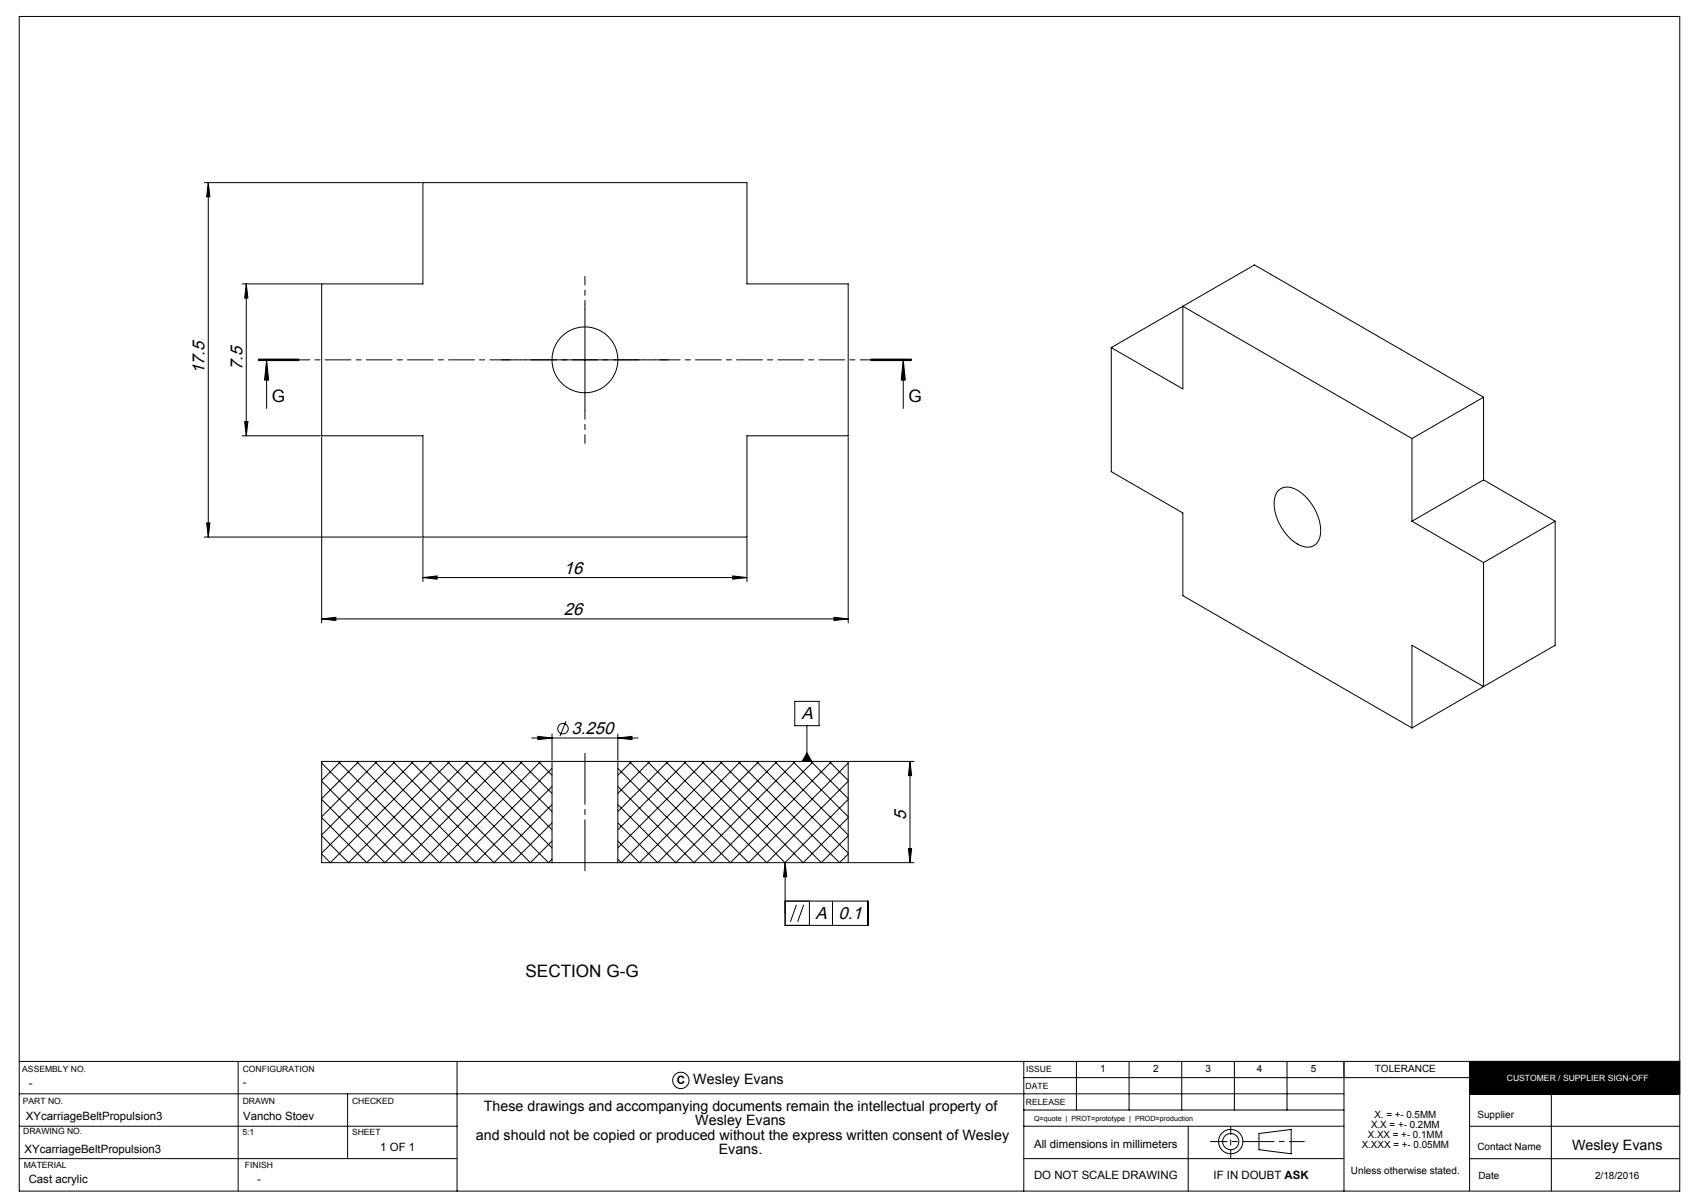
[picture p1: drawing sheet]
<svg xmlns="http://www.w3.org/2000/svg" width="420mm" height="297mm" viewBox="0 0 420 297" stroke-linecap="round" stroke-linejoin="round" font-family="sans-serif">
<g fill="none" stroke="#000" stroke-width=".25">
<path d="M4.8 4.1h410v290h-410zM50.4 45.1h53.7M51.4 45.1v87.5M51.4 45.1l.4 3.5h-.8zM59.8 70.1h19.3M60.8 70.1v37.5M60.8 70.1l.4 3.5h-.8zM79.4 70.1h25v-25h80v25h25v37.5h-25v25h-80v-25h-25zM144.4 76.3v25M292.1 75.6v20.4l-17.7-10.2M292.1 75.6l56.5 32.7M292.1 75.6l17.6-10.2 56.6 32.7"/>
<path d="M292.1 75.6l-17.7 10.2M63.8 89h10zM63.8 88.8h10M63.8 88.7h10M65.8 88.8l.5 5h-1zM65.8 88.8v12M131.9 88.8h25M215 88.8h10M215 88.7h10M215 89h10M223 88.8l.5 5h-1zM223 88.8v12"/>
<path d="M274.4 85.8v30.6l17.7 10.2v20.5l56.5 32.6M366.3 98.1v20.4M366.3 98.1l-17.7 10.2M59.8 107.6h19.3M60.4 104.1h.8l-.4 3.5zM79.4 107.9v45.9M209.4 107.9v45.9M348.6 108.3v20.4M366.3 118.5l17.7 10.2M366.3 118.5l-17.7 10.2M50.4 132.6h53.7M51 129.1h.8l-.4 3.5z"/>
<path d="M104.4 132.9v10.7M184.4 132.9v10.7M315.7 121.1a3.9 3.9 0 0 1 5.2 .3l1.8 1.6 1.7 2.4 1.1 2.4 .6 2.7a3.8 3.8 0 0 1-2.6 4.5 7.7 7.7 0 0 1-6.6-4l-1.6-3-.7-3.1a4.9 4.9 0 0 1 1.1-3.8zM348.6 128.7l17.7 10.2M366.3 138.9v30.6M384 128.7v30.6l-17.7 10.2M384 128.7l-17.7 10.2M79.4 152.8l3.5-.4v.8zM79.4 152.8h130M104.4 142.6l3.5-.4v.8zM104.4 142.6h80M180.9 142.2l3.5 .4-3.5 .4z"/>
<path d="M205.9 152.4l3.5 .4-3.5 .4zM139.7 178.1l-1.4 3.6M196.2 173.2h6v6h-6zM199.2 179.2v8.8M366.3 169.5l-17.7-10.2v20.4M366.3 169.5l-17.7 10.2M79.6 188l-.2 .2M83.5 188l25 25 25-25M84.1 188l-4.7 4.7M88 188l25 25 23.3-23.3M88.6 188l-9.2 9.2M92.5 188l25 25 18.8-18.8"/>
<path d="M93.1 188l-13.7 13.6M97 188l25 25 14.3-14.3M97.6 188l-18.2 18.1M101.5 188l25 25 9.8-9.9M102.1 188l-22.7 22.6M106 188l25 25 5.3-5.4M106.6 188l-25 25-2.2-2.2M110.4 188l25 25 .9-.9M111.1 188l-25 25-6.7-6.6M114.9 188l21.4 21.3M115.5 188l-25 25-11.1-11.1M119.4 188l16.9 16.9"/>
<path d="M120 188l-25 25-15.6-15.6M123.9 188l12.4 12.4M124.5 188l-25 25-20.1-20.1M128.4 188l7.9 7.9M129 188l-25 25-24.6-24.6M131.3 182.2h26.3M132.8 181.8l3.5 .4-3.5 .4zM132.9 188l3.4 3.4M136.3 188h16.3M136.3 181.2v6.5M136.3 188v25M136.3 188h-56.9v25h56.9"/>
<path d="M152.6 182.2l3.5-.4v.8zM152.6 181.2v6.5M152.6 188v25M152.6 188h56.8v25h-56.8M155.3 188l25 25 25-25M156 188l-3.4 3.4M159.8 188l25 25 24.6-24.6M160.4 188l-7.8 7.9M164.3 188l25 25 20.1-20.1M164.9 188l-12.3 12.4M168.8 188l25 25M169.4 188l-16.8 16.9"/>
<path d="M173.3 188l25 25 11.1-11.1M173.9 188l-21.3 21.3M177.8 188l25 25 6.6-6.6M178.4 188l-25 25-.8-.9M182.3 188l25 25 2.1-2.2M182.9 188l-25 25-5.3-5.4M186.8 188l22.6 22.6M187.4 188l-25 25-9.8-9.9M191.3 188l18.1 18.1M191.9 188l-25 25-14.3-14.3M195.8 188l13.6 13.6M196.4 188l-25 25-18.8-18.8"/>
<path d="M199.2 185.9l1.2 2.1h-2.4zM200.2 188l9.2 9.2M200.9 188l-25 25-23.3-23.3M204.7 188l4.7 4.7M209.2 188l.2 .2M209.4 197.4l-15.6 15.6M209.7 188h16M224.7 188v25M224.7 188l.4 3.5h-.8zM136.3 213h16.3M193.9 213l.4 3.5h-.8zM193.9 213v15.5h20.4v-6h-20.4"/>
<path d="M209.7 213h16M224.3 209.5h.8l-.4 3.5zM196.7 223.4l-1.5 4.2M198.4 223.4l-1.4 4.2M199.9 222.5v6M205.6 222.5v6M4.8 270h327M4.8 278h108.1M4.8 262h410M58.8 262v32.1M85.8 270v16M112.9 262v32.1"/>
<path d="M252.8 278h79M252.8 262v32.1M252.8 274h79M252.8 266h110.1M265.8 262v12M278.8 262v12M291.8 262v12M293.4 278v16.1M304.8 262v12M310.9 279.8l7.9-1v6.1l-7.9-1.1zM317.8 262v12M331.8 262v32.1"/>
<path d="M362.9 270.1h51.9M362.9 278.1h51.9M362.9 262v32.1M383.1 270.1v24M4.8 286h108.1M252.8 286h79M362.9 286.1h51.9"/>
<circle cx="144.4" cy="88.8" r="8.1"/>
<circle cx="139" cy="179.9" r="1.29"/>
<circle cx="168.1" cy="266.7" r="2.02"/>
<circle cx="303.9" cy="281.8" r="3"/>
<circle cx="303.9" cy="281.8" r="2"/>
</g>
<path d="M310.9 281.8h-12" fill="none" stroke="#000" stroke-width=".25" stroke-dasharray="15.2 1.3 1.3 1.3" stroke-dashoffset="11.2"/>
<path d="M310.9 281.8h11.1" fill="none" stroke="#000" stroke-width=".25" stroke-dasharray="15.2 1.3 1.3 1.3" stroke-dashoffset="11.6"/>
<path d="M144.4 76.3v-8.1M131.9 88.8h-8.1M156.9 88.8h8.2M144.4 101.3v8.2M303.9 278v8" fill="none" stroke="#000" stroke-width=".25" stroke-dasharray="15.2 1.3 1.3 1.3" stroke-dashoffset="13.1"/>
<path d="M362.9 262h51.9v8.4h-51.9z" fill-rule="evenodd" fill="#000"/>
<path d="M225 88.8h-161.2" fill="none" stroke="#000" stroke-width=".25" stroke-dasharray="6.3 1.3 1.3 1.3" stroke-dashoffset="3.9"/>
<path d="M144.4 215v-29" fill="none" stroke="#000" stroke-width=".25" stroke-dasharray="15.2 1.3 1.3 1.3" stroke-dashoffset="2.6"/>
<g fill="#000">
<path d="M60.8 70.1l.4 3.5h-.8zM60.4 104.1h.8l-.4 3.5zM51.4 45.1l.4 3.5h-.8zM51 129.1h.8l-.4 3.5z"/>
<path d="M223 88.8l.5 5h-1zM65.8 88.8l.5 5h-1z"/>
<path d="M104.4 142.6l3.5-.4v.8zM180.9 142.2l3.5 .4-3.5 .4z"/>
<path d="M205.9 152.4l3.5 .4-3.5 .4zM79.4 152.8l3.5-.4v.8z"/>
<path d="M152.6 182.2l3.5-.4v.8zM132.8 181.8l3.5 .4-3.5 .4z"/>
<path d="M193.9 213l.4 3.5h-.8zM199.2 185.9l1.2 2.1h-2.4z"/>
<path d="M224.3 209.5h.8l-.4 3.5zM224.7 188l.4 3.5h-.8z"/>
</g>
<g font-size="4.3">
<text x="50.5" y="92.4" transform="rotate(-90 50.5 92.4)">17.5</text>
<text x="59.9" y="91.3" transform="rotate(-90 59.9 91.3)">7.5</text>
<text x="139.3" y="141.7">16</text>
<text x="139.3" y="151.9">26</text>
<text x="197.9" y="177.5">A</text>
<text x="141.1" y="181.3">3.250</text>
<text x="223.8" y="202.3" transform="rotate(-90 223.8 202.3)">5</text>
<text x="201.3" y="226.8">A</text>
<text x="207" y="226.8">0.1</text>
</g>
<g font-size="4.2">
<text x="67.1" y="99.4">G</text>
<text x="224.3" y="99.4">G</text>
<text x="129.8" y="241.1">SECTION G-G</text>
</g>
<g font-size="3.5">
<text x="171.2" y="267.7">Wesley Evans</text>
<text x="119.4" y="274.3">These drawings and accompanying documents remain the intellectual property of</text>
<text x="117.5" y="281.4">and should not be copied or produced without the express written consent of Wesley</text>
<text x="171.7" y="277.9">Wesley Evans</text>
<text x="177.5" y="284.9">Evans.</text>
<text x="388.2" y="283.9">Wesley Evans</text>
</g>
<g font-size="2.8">
<text x="7.1" y="268.3">-</text>
<text x="60" y="268.1">-</text>
<text x="167.1" y="267.6">C</text>
<text x="6.4" y="276.5">XYcarriageBeltPropulsion3</text>
<text x="60" y="276.5">Vancho Stoev</text>
<text x="6.1" y="284.5">XYcarriageBeltPropulsion3</text>
<text x="93.9" y="284.1">1 OF 1</text>
<text x="255.3" y="283.4">All dimensions in millimeters</text>
<text x="7.1" y="292.2">Cast acrylic</text>
<text x="63.5" y="292.2">-</text>
<text x="255.3" y="291.1">DO NOT SCALE DRAWING</text>
<text x="299.6" y="291.1">IF IN DOUBT ASK</text>
</g>
<g font-size="2.5">
<text x="271.6" y="264.8">1</text>
<text x="284.7" y="264.8">2</text>
<text x="297.6" y="264.8">3</text>
<text x="310.3" y="264.8">4</text>
<text x="323.7" y="264.8">5</text>
<text x="339.5" y="264.8">TOLERANCE</text>
<text x="339.4" y="276">X. = +- 0.5MM</text>
<text x="364.8" y="276">Supplier</text>
<text x="337.7" y="280.9">X.XX = +- 0.1MM</text>
<text x="338.5" y="278.4">X.X = +- 0.2MM</text>
<text x="336.2" y="283.4">X.XXX = +- 0.05MM</text>
<text x="364.8" y="283.9">Contact Name</text>
<text x="333.6" y="290">Unless otherwise stated.</text>
<text x="365" y="291.1">Date</text>
<text x="393.8" y="291.1">2/18/2016</text>
</g>
<g font-size="2.1">
<text x="5.5" y="264.6">ASSEMBLY NO.</text>
<text x="59.9" y="264.6">CONFIGURATION</text>
<text x="253.3" y="268.8">DATE</text>
<text x="253.4" y="264.8">ISSUE</text>
<text x="5.6" y="272.5">PART NO.</text>
<text x="59.9" y="272.6">DRAWN</text>
<text x="86.9" y="272.6">CHECKED</text>
<text x="253.3" y="272.8">RELEASE</text>
<text x="5.7" y="280.1">DRAWING NO.</text>
<text x="59.9" y="280.3">5:1</text>
<text x="86.9" y="280.3">SHEET</text>
<text x="5.9" y="288.5">MATERIAL</text>
<text x="60.5" y="288.5">FINISH</text>
</g>
<text font-size="2.1" fill="#fff" x="372.1" y="266.9">CUSTOMER / SUPPLIER SIGN-OFF</text>
<text font-size="1.8" x="255.3" y="276.6">Q=quote | PROT=prototype | PROD=production</text>
</svg>
